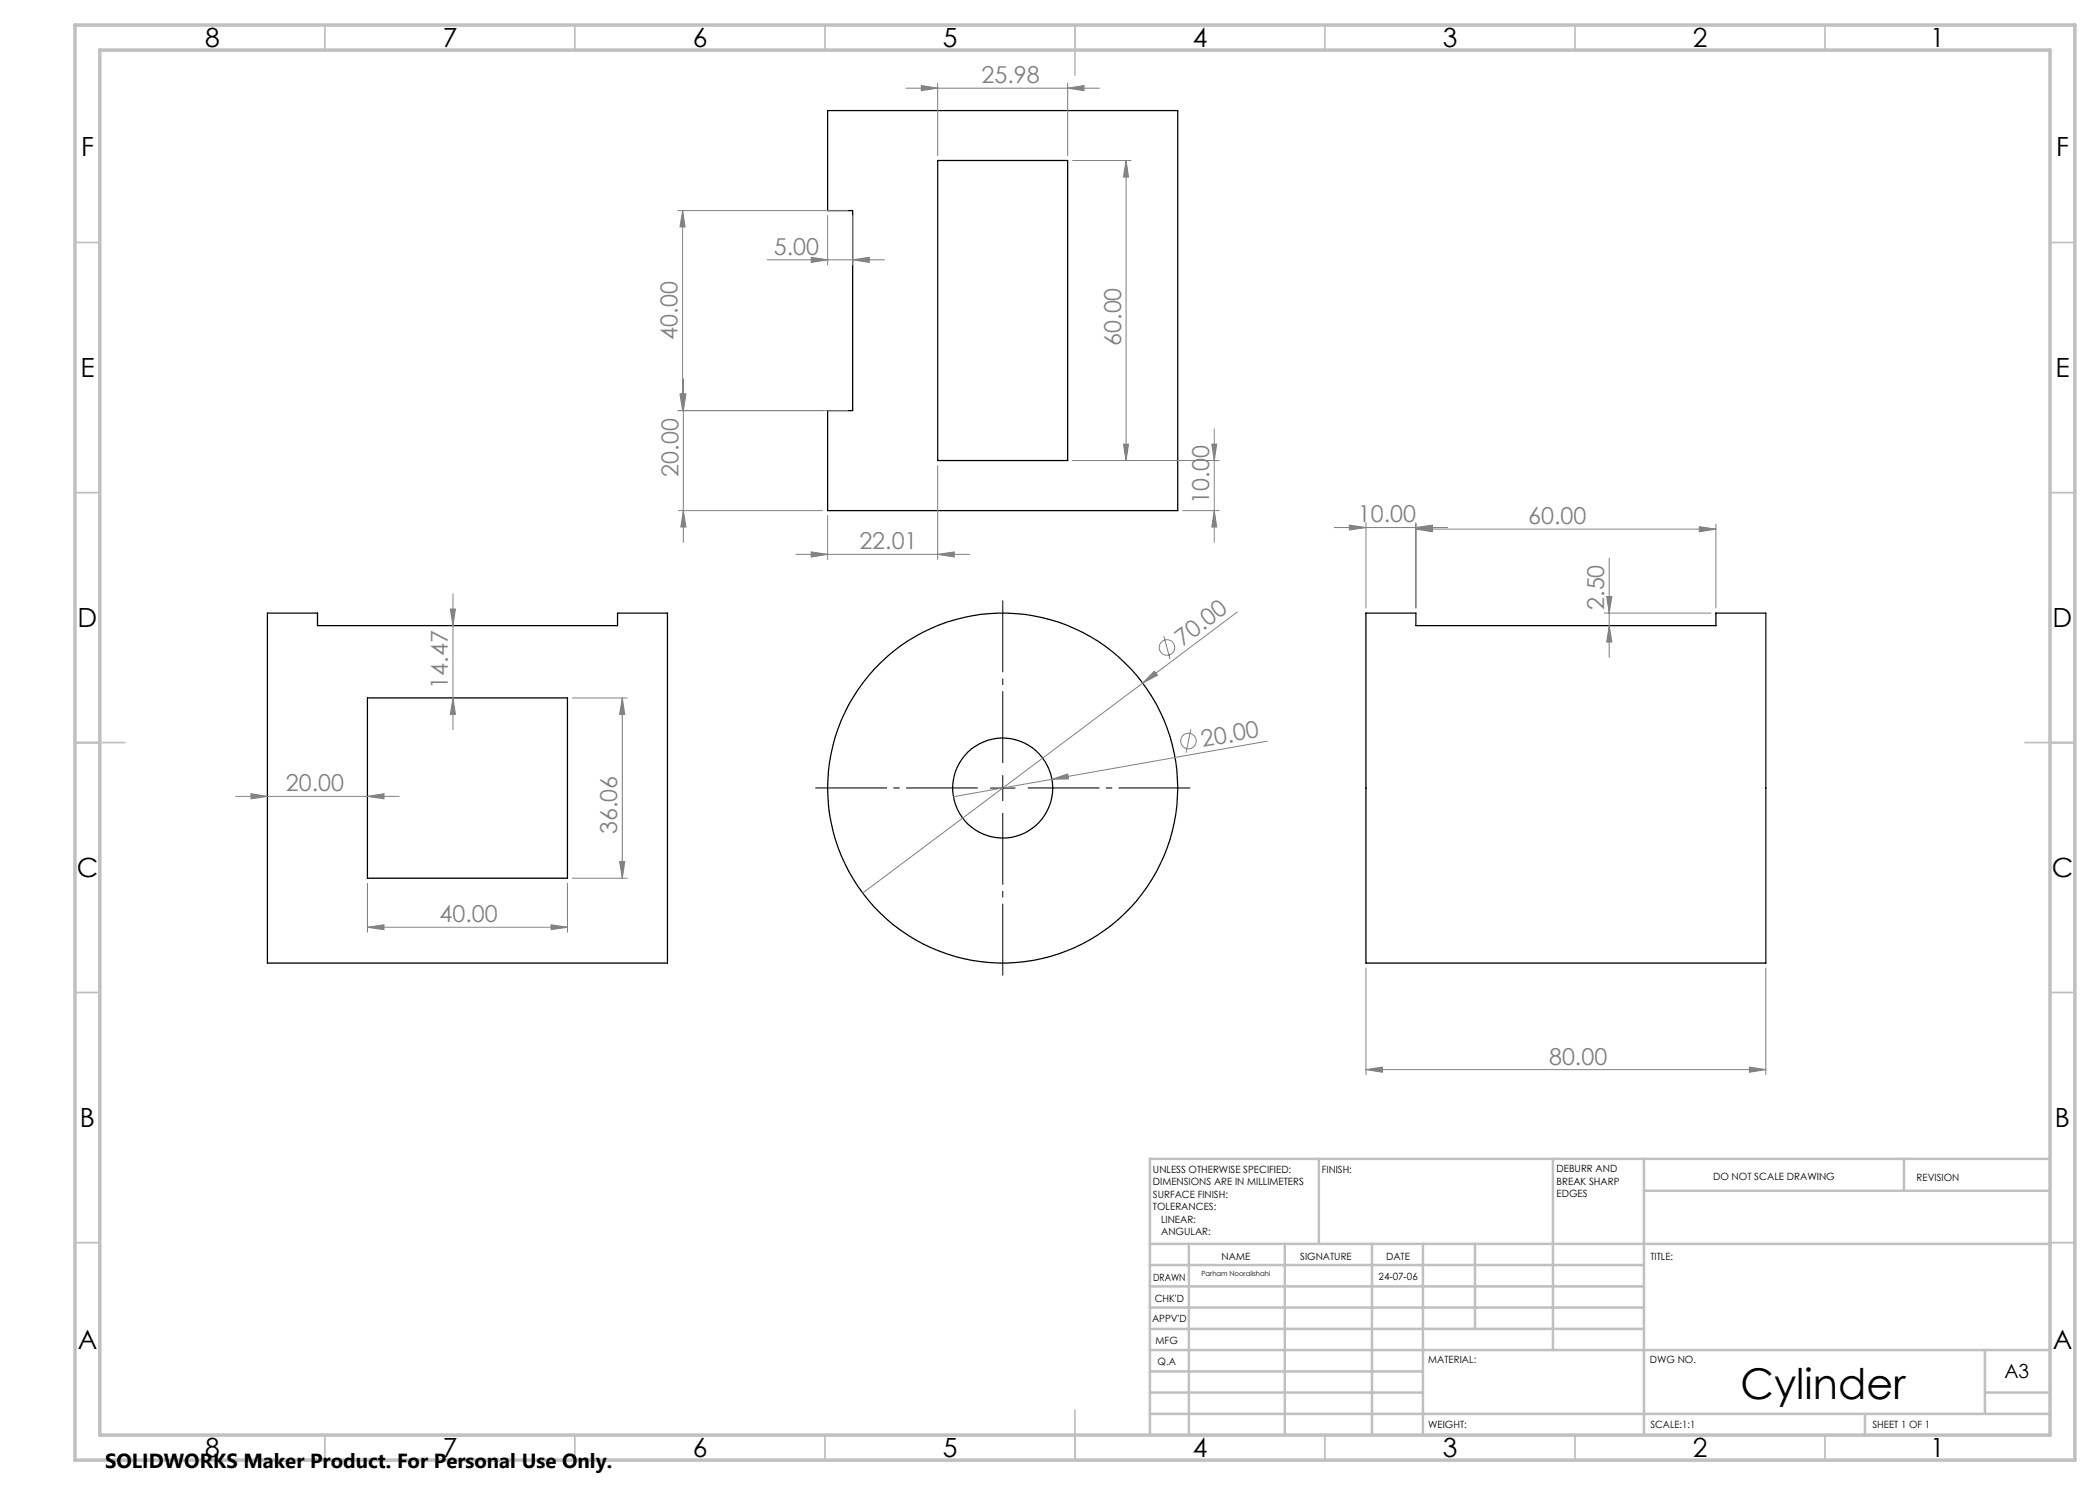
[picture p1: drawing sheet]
<svg xmlns="http://www.w3.org/2000/svg" width="420mm" height="297mm" viewBox="0 0 420 297" stroke-linecap="round" stroke-linejoin="round" font-family="sans-serif">
<g fill="none" stroke="#000" stroke-width=".25">
<path d="M165.5 22.1h70v80h-70v-20h5v-40h-5zM187.5 32.1h26v60h-26zM53.5 122.6h10v2.5h60v-2.5h10v70h-80zM73.5 139.6h40v36h-40zM273.2 122.6h10v2.5h60v-2.5h10v70h-80z"/>
<circle cx="200.5" cy="157.6" r="10"/>
<circle cx="200.5" cy="157.6" r="35"/>
</g>
<g fill="none" stroke="#808080" stroke-width=".2">
<path d="M181.2 17.6h38.7M184.3 17.1l3.2 .5-3.2 .5zM187.5 16.6v14.5M213.5 17.6l3.3-.5v1zM213.5 16.6v14.5M214.5 32.1h11.7M225.2 32.1l.5 3.3h-1zM225.2 32.1v60M135.5 42.1h34M136.5 42.1l.5 3.3h-1zM136.5 42.1v40M153.4 52h23.5"/>
<path d="M162.2 51.5l3.3 .5-3.3 .5zM165.5 43.1v9.9M170.5 52l3.3-.5v1zM170.5 43.1v9.9M136 78.8h1l-.5 3.3zM136.2 78.8h1l-.5 3.3zM136.7 75.8v32.7M135.5 82.1h34M187.5 93.1v18.8M214.5 92.1h29.3M224.7 88.8h1l-.5 3.3zM242.4 88.8h.9l-.4 3.3z"/>
<path d="M242.9 85.8v22.7M90.6 118.8v27.1M135.7 102.1h28.8M136.7 102.1l.5 3.3h-1zM159.2 110.9h34.7M162.2 110.4l3.3 .5-3.3 .5zM165.5 103.1v8.8M187.5 110.9l3.4-.5v1zM236.5 102.1h7.3M242.9 102.1l.4 3.3h-.9zM266.8 105.5h22.7M269.9 105l3.3 .5-3.3 .5z"/>
<path d="M273.2 104.5v17.1M283.2 105.8l3.3-.5v1.1zM283.2 105.5l3.3-.5v1zM283.2 104.5v17.1M283.2 105.8h60M321.3 119.3h1.1l-.6 3.3zM321.8 111.7v19.8M339.9 105.3l3.3 .5-3.3 .6zM343.2 104.8v16.8M90.1 121.8h1l-.5 3.3zM90.6 139.6l.5 3.3h-1zM114.5 139.6h10.9"/>
<path d="M124.5 139.6l.5 3.3h-1.1zM124.5 139.6v36M228.5 136.6l-56 42M230.9 134.2l.6 .8-3 1.6zM232.8 127.2l1.2 4.6M247.4 122.4l-18.9 14.2M320.9 122.6h21.3M321.8 125.1l.6 3.3h-1.1zM47.1 159.3h32.7M50.2 158.7l3.3 .6-3.3 .5zM73.5 159.3l3.3-.6v1.1zM210.4 155.9l3.1-1.1 .2 1z"/>
<path d="M210.4 155.9l-19.7 3.4M238.2 145.9l-1 4.7M253.4 148.2l-43 7.7M73.5 176.6v9.8M113.5 176.6v9.8M114.5 175.6h10.9M123.9 172.3h1.1l-.5 3.3zM73.5 185.5l3.3-.5v.9zM73.5 185.5h40M110.2 185l3.3 .5-3.3 .4zM273.2 193.6v21.3M353.2 193.6v21.3"/>
<path d="M273.2 213.9l3.3-.5v1.1zM273.2 213.9h80M349.9 213.4l3.3 .5-3.3 .6z"/>
<circle cx="233.4" cy="129.5" r="1.55"/>
<circle cx="237.7" cy="148.2" r="1.56"/>
</g>
<path d="M195.6 157.6h-32.5M200.6 152.6v-32.5M205.6 157.6h32.5M200.6 162.6v32.5" fill="none" stroke="#000" stroke-width=".2" stroke-dasharray="15.2 1.3 1.3 1.3" stroke-dashoffset=".9" stroke-linecap="butt"/>
<path d="M198 157.6h5M200.6 155.1v5" fill="none" stroke="#000" stroke-width=".2"/>
<g fill="none" stroke="#c0c0c0" stroke-width=".35">
<path d="M65 5v5M115 5v5M165 5v5M215 5v10M265 5v5M315 5v5M365 5v5M15 48.5h5M410 48.5h5M15 98.5h5M410 98.5h5M15 148.5h10"/>
<path d="M405 148.5h10M15 198.5h5M410 198.5h5M15 248.5h5M410 248.5h5M65 287v5M115 287v5M165 287v5M215 282v10M265 287v5M315 287v5M365 287v5"/>
</g>
<g fill="none" stroke="#c0c0c0" stroke-width=".5">
<path d="M263.8 231.8v17M310.6 231.8v38.2M328.8 231.8v55.2M328.8 238.2h81.2M380.8 231.8v6.4M410 231.8h-180v55.2M230 248.8h180M230 257.3h98.8M230 253h98.8M237.8 248.8v38.2M257 248.8v38.2M274.4 248.8v38.2"/>
<path d="M284.6 248.8v38.2M295 248.8v17M230 265.8h98.8M230 261.5h98.8M230 278.5h54.6M230 274.3h54.6M230 270h180M397 278.5h13M397 270v12.8M230 282.8h180M373 282.8v4.2"/>
</g>
<path d="M15 5h400v287h-400zM20 10h390v277h-390z" fill="none" stroke="#c0c0c0" stroke-width=".7"/>
<g fill="#808080">
<path d="M210.4 155.9l3.1-1.1 .2 1z"/>
<path d="M230.9 134.2l.6 .8-3 1.6z"/>
<path d="M339.9 105.3l3.3 .5-3.3 .6zM283.2 105.8l3.3-.5v1.1zM283.2 105.5l3.3-.5v1zM269.9 105l3.3 .5-3.3 .5zM187.5 110.9l3.4-.5v1zM162.2 110.4l3.3 .5-3.3 .5zM110.2 185l3.3 .5-3.3 .4zM73.5 185.5l3.3-.5v.9zM73.5 159.3l3.3-.6v1.1zM50.2 158.7l3.3 .6-3.3 .5z"/>
<path d="M273.2 213.9l3.3-.5v1.1zM349.9 213.4l3.3 .5-3.3 .6zM184.3 17.1l3.2 .5-3.2 .5zM213.5 17.6l3.3-.5v1z"/>
<path d="M90.6 139.6l.5 3.3h-1zM90.1 121.8h1l-.5 3.3z"/>
<path d="M136.5 42.1l.5 3.3h-1zM136 78.8h1l-.5 3.3zM136.2 78.8h1l-.5 3.3zM136.7 102.1l.5 3.3h-1zM225.2 32.1l.5 3.3h-1zM224.7 88.8h1l-.5 3.3zM242.4 88.8h.9l-.4 3.3zM242.9 102.1l.4 3.3h-.9zM124.5 139.6l.5 3.3h-1.1zM123.9 172.3h1.1l-.5 3.3z"/>
<path d="M321.8 125.1l.6 3.3h-1.1zM321.3 119.3h1.1l-.6 3.3z"/>
<path d="M162.2 51.5l3.3 .5-3.3 .5zM170.5 52l3.3-.5v1z"/>
</g>
<text font-size="8.5" x="348.1" y="279.7">Cylinder</text>
<g font-size="5.3">
<text x="41" y="9.5">8</text>
<text x="88.5" y="9.5">7</text>
<text x="138.5" y="9.5">6</text>
<text x="188.5" y="9.5">5</text>
<text x="238.5" y="9.5">4</text>
<text x="288.5" y="9.5">3</text>
<text x="338.5" y="9.5">2</text>
<text x="386" y="9.5">1</text>
<text x="16.2" y="31.2">F</text>
<text x="411.2" y="31.2">F</text>
<text x="16.1" y="75.5">E</text>
<text x="411.1" y="75.5">E</text>
<text x="15.5" y="125.5">D</text>
<text x="410.5" y="125.5">D</text>
<text x="15.4" y="175.5">C</text>
<text x="410.4" y="175.5">C</text>
<text x="16" y="225.5">B</text>
<text x="411" y="225.5">B</text>
<text x="15.5" y="269.7">A</text>
<text x="410.5" y="269.7">A</text>
<text x="41" y="291.5">8</text>
<text x="88.5" y="291.5">7</text>
<text x="138.5" y="291.5">6</text>
<text x="188.5" y="291.5">5</text>
<text x="238.5" y="291.5">4</text>
<text x="288.5" y="291.5">3</text>
<text x="338.5" y="291.5">2</text>
<text x="386" y="291.5">1</text>
</g>
<g font-size="4.7" fill="#808080">
<text x="196.3" y="16.6">25.98</text>
<text x="154.8" y="50.9">5.00</text>
<text x="135.5" y="67.9" transform="rotate(-90 135.5 67.9)">40.00</text>
<text x="224.2" y="69.2" transform="rotate(-90 224.2 69.2)">60.00</text>
<text x="135.7" y="95.3" transform="rotate(-90 135.7 95.3)">20.00</text>
<text x="241.9" y="100.7" transform="rotate(-90 241.9 100.7)">10.00</text>
<text x="271.6" y="104.5">10.00</text>
<text x="305.6" y="104.8">60.00</text>
<text x="171.9" y="109.9">22.01</text>
<text x="320.9" y="122" transform="rotate(-90 320.9 122)">2.50</text>
<text x="236.5" y="129.3" transform="rotate(-37 236.5 129.3)">70.00</text>
<text x="89.6" y="137.7" transform="rotate(-90 89.6 137.7)">14.47</text>
<text x="240.5" y="149.4" transform="rotate(-10 240.5 149.4)">20.00</text>
<text x="57.2" y="158.2">20.00</text>
<text x="123.5" y="166.8" transform="rotate(-90 123.5 166.8)">36.06</text>
<text x="87.9" y="184.4">40.00</text>
<text x="309.8" y="212.9">80.00</text>
</g>
<text font-size="4.1" x="21" y="293.7">SOLIDWORKS Maker Product. For Personal Use Only.</text>
<text font-size="3.9" x="400.9" y="275.5">A3</text>
<g font-size="2">
<text x="230.6" y="234.6">UNLESS OTHERWISE SPECIFIED:</text>
<text x="230.6" y="237.1">DIMENSIONS ARE IN MILLIMETERS</text>
<text x="230.6" y="239.6">SURFACE FINISH:</text>
<text x="264.4" y="234.6">FINISH:</text>
<text x="311.3" y="234.5">DEBURR AND</text>
<text x="311.3" y="237">BREAK SHARP</text>
<text x="311.3" y="239.5">EDGES</text>
<text x="342.6" y="236">DO NOT SCALE DRAWING</text>
<text x="383.3" y="236.2">REVISION</text>
<text x="230.6" y="242.1">TOLERANCES:</text>
<text x="232.2" y="244.6">LINEAR:</text>
<text x="232.2" y="247.1">ANGULAR:</text>
<text x="244.3" y="252">NAME</text>
<text x="260" y="251.9">SIGNATURE</text>
<text x="277.2" y="251.9">DATE</text>
<text x="330.1" y="251.9">TITLE:</text>
<text x="230.6" y="256.1">DRAWN</text>
<text x="275.7" y="255.9">24-07-06</text>
<text x="230.9" y="260.3">CHK'D</text>
<text x="230.4" y="264.4">APPV'D</text>
<text x="231.1" y="268.8">MFG</text>
<text x="231.5" y="273">Q.A</text>
<text x="285.6" y="272.5">MATERIAL:</text>
<text x="330" y="272.5">DWG NO.</text>
<text x="285.6" y="285.5">WEIGHT:</text>
<text x="330.1" y="285.6">SCALE:1:1</text>
<text x="374.5" y="285.6">SHEET 1 OF 1</text>
</g>
<text font-size="1.4" x="240.3" y="255.2">Parham Nooralishahi</text>
</svg>
